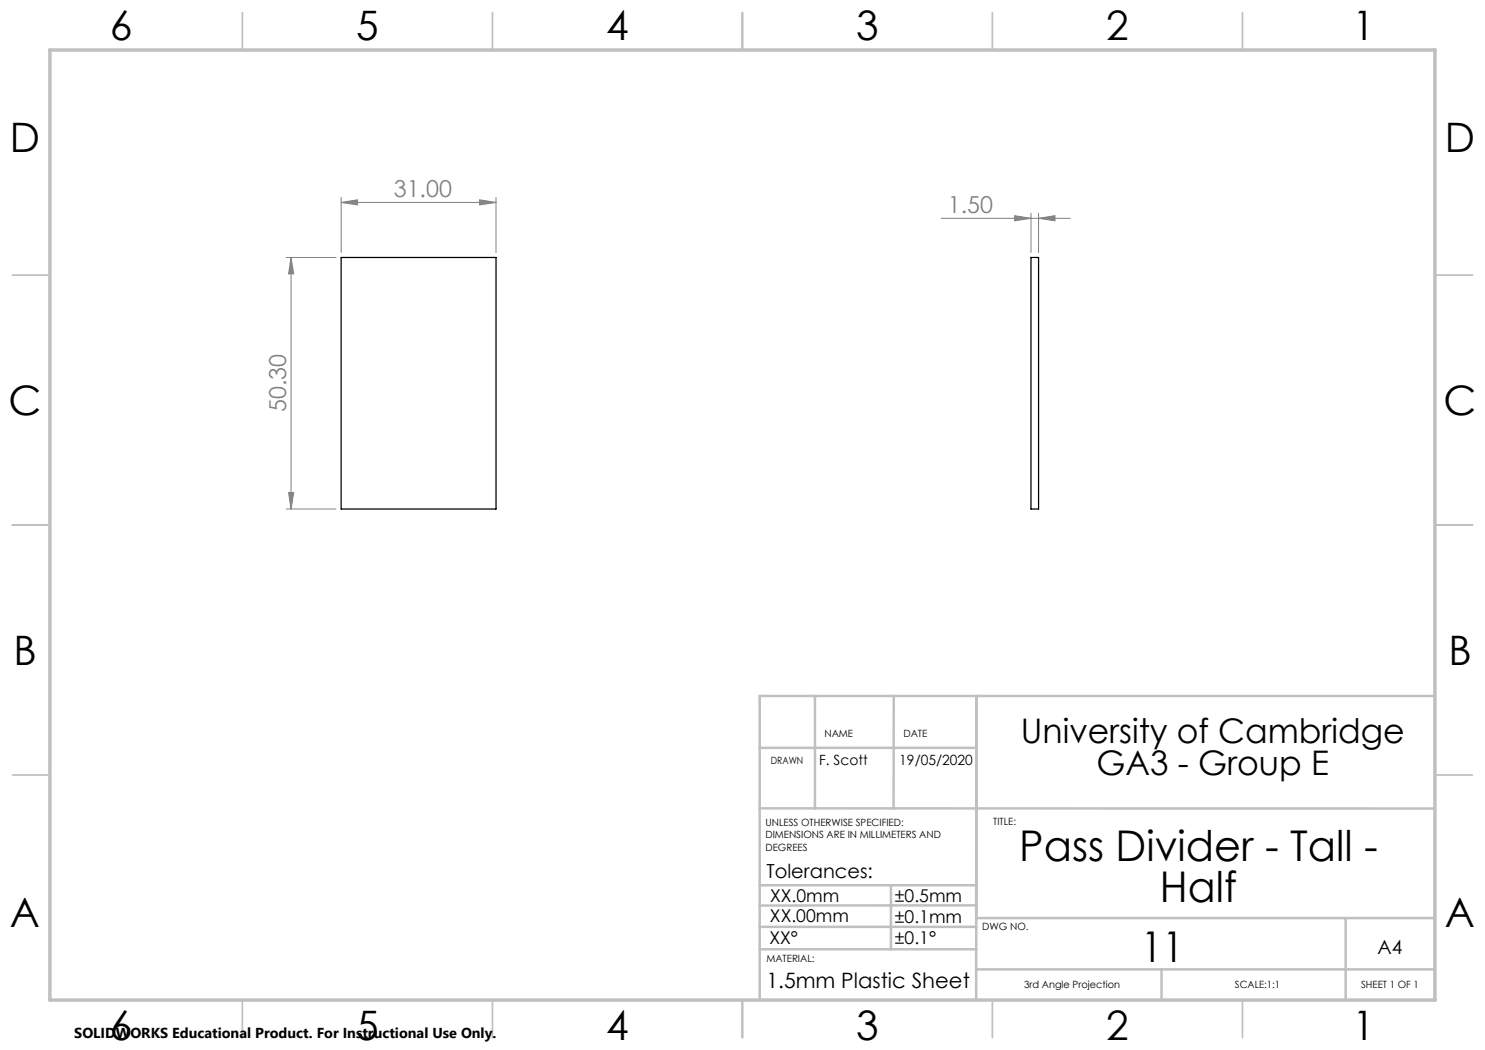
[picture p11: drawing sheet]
<svg xmlns="http://www.w3.org/2000/svg" width="297mm" height="210mm" viewBox="0 0 297 210" stroke-linecap="round" stroke-linejoin="round" font-family="sans-serif">
<g fill="none" stroke="#808080" stroke-width=".2">
<path d="M68.2 39.5v11M95.9 40l3.3 .5-3.3 .5zM99.2 39.5v11M57.2 51.5h10M58.2 51.5l.5 3.3h-1zM58.2 51.5v50.3M68.2 40.5l3.3-.5v1zM68.2 40.5h31M188.2 43.7h25.9M202.9 43.1l3.3 .6-3.3 .5zM206.2 42.6v7.9M207.7 43.7l3.3-.6v1.1z"/>
<path d="M207.7 42.6v7.9M57.7 98.5h1l-.5 3.3zM57.2 101.8h10"/>
</g>
<g fill="none" stroke="#c0c0c0" stroke-width=".35">
<path d="M48.5 2.5v7.5M98.5 2.5v7.5M148.5 2.5v7.5M198.5 2.5v7.5M248.5 2.5v7.5M2.5 55h7.5M287 55h7.5M2.5 105h7.5M287 105h7.5M2.5 155h7.5M287 155h7.5M48.5 200v7.5"/>
<path d="M98.5 200v7.5M148.5 200v7.5M198.5 200v7.5M248.5 200v7.5"/>
</g>
<g fill="none" stroke="#c0c0c0" stroke-width=".5">
<path d="M163 139.2v22.5M178.8 139.2l-.1 22.5M195.3 139.2l-.1 60.9M286.9 139.2h-135v60.8M151.9 149.6h43.4M151.9 161.7h135M151.9 177.1h43.4M178.2 177.1v12.8M151.9 185.4h43.4M151.9 189.9h43.4M195.2 193.9h91.7M195.3 181.1h-43.4"/>
<path d="M195.3 183.6h91.7M232.3 193.9v6.1M269.1 183.6v16.4"/>
</g>
<path d="M10 10h277v190h-277z" fill="none" stroke="#c0c0c0" stroke-width=".7"/>
<g fill="#808080">
<path d="M68.2 40.5l3.3-.5v1zM95.9 40l3.3 .5-3.3 .5zM202.9 43.1l3.3 .6-3.3 .5zM207.7 43.7l3.3-.6v1.1z"/>
<path d="M57.7 98.5h1l-.5 3.3zM58.2 51.5l.5 3.3h-1z"/>
</g>
<path d="M68.2 51.5h31v50.3h-31zM206.2 51.5h1.5v50.3h-1.5z" fill="none" stroke="#000" stroke-width=".25"/>
<g font-size="8.5">
<text x="203.8" y="172.2">Pass Divider - Tall -</text>
<text x="232" y="180.3">Half</text>
<text x="228.2" y="192.3">11</text>
</g>
<g font-size="8.1">
<text x="22" y="8">6</text>
<text x="71.2" y="8">5</text>
<text x="121.2" y="8">4</text>
<text x="171.3" y="8">3</text>
<text x="221.3" y="8">2</text>
<text x="270.5" y="8">1</text>
<text x="2" y="30.5">D</text>
<text x="289" y="30.5">D</text>
<text x="1.7" y="83">C</text>
<text x="288.7" y="83">C</text>
<text x="2.7" y="133">B</text>
<text x="289.7" y="133">B</text>
<text x="2" y="185.5">A</text>
<text x="289" y="185.5">A</text>
<text x="22" y="208">6</text>
<text x="71.2" y="208">5</text>
<text x="121.2" y="208">4</text>
<text x="171.3" y="208">3</text>
<text x="221.3" y="208">2</text>
<text x="270.5" y="208">1</text>
</g>
<g font-size="6.8">
<text x="204.2" y="148.6">University of Cambridge</text>
<text x="219.3" y="155.1">GA3 - Group E</text>
</g>
<g font-size="4.7" fill="#808080">
<text x="78.8" y="39.4">31.00</text>
<text x="189.6" y="42.6">1.50</text>
<text x="57.2" y="82.4" transform="rotate(-90 57.2 82.4)">50.30</text>
</g>
<text font-size="4.2" x="153.3" y="197.5">1.5mm Plastic Sheet</text>
<g font-size="3.9">
<text x="153.3" y="175.6">Tolerances:</text>
<text x="275.5" y="190.9">A4</text>
</g>
<g font-size="3.5">
<text x="154" y="184.5">XX.00mm</text>
<text x="154" y="180.4">XX.0mm</text>
<text x="179" y="180.4">±0.5mm</text>
<text x="179" y="184.6">±0.1mm</text>
<text x="153.9" y="188.8">XX°</text>
<text x="179" y="188.8">±0.1°</text>
</g>
<text font-size="2.9" x="14.9" y="207.6">SOLIDWORKS Educational Product. For Instructional Use Only.</text>
<g font-size="2.8">
<text x="163.8" y="153">F. Scott</text>
<text x="179.9" y="153">19/05/2020</text>
</g>
<g font-size="2">
<text x="164.9" y="147.5">NAME</text>
<text x="180.7" y="147.5">DATE</text>
<text x="154.2" y="152.9">DRAWN</text>
<text x="153.1" y="165.2">UNLESS OTHERWISE SPECIFIED:</text>
<text x="153.1" y="167.7">DIMENSIONS ARE IN MILLIMETERS AND</text>
<text x="198.7" y="164.9">TITLE:</text>
<text x="153.1" y="170.2">DEGREES</text>
<text x="196.5" y="186.1">DWG NO.</text>
<text x="153.3" y="192.4">MATERIAL:</text>
<text x="204.8" y="197.7">3rd Angle Projection</text>
<text x="247" y="197.7">SCALE:1:1</text>
<text x="272.2" y="197.7">SHEET 1 OF 1</text>
</g>
</svg>
